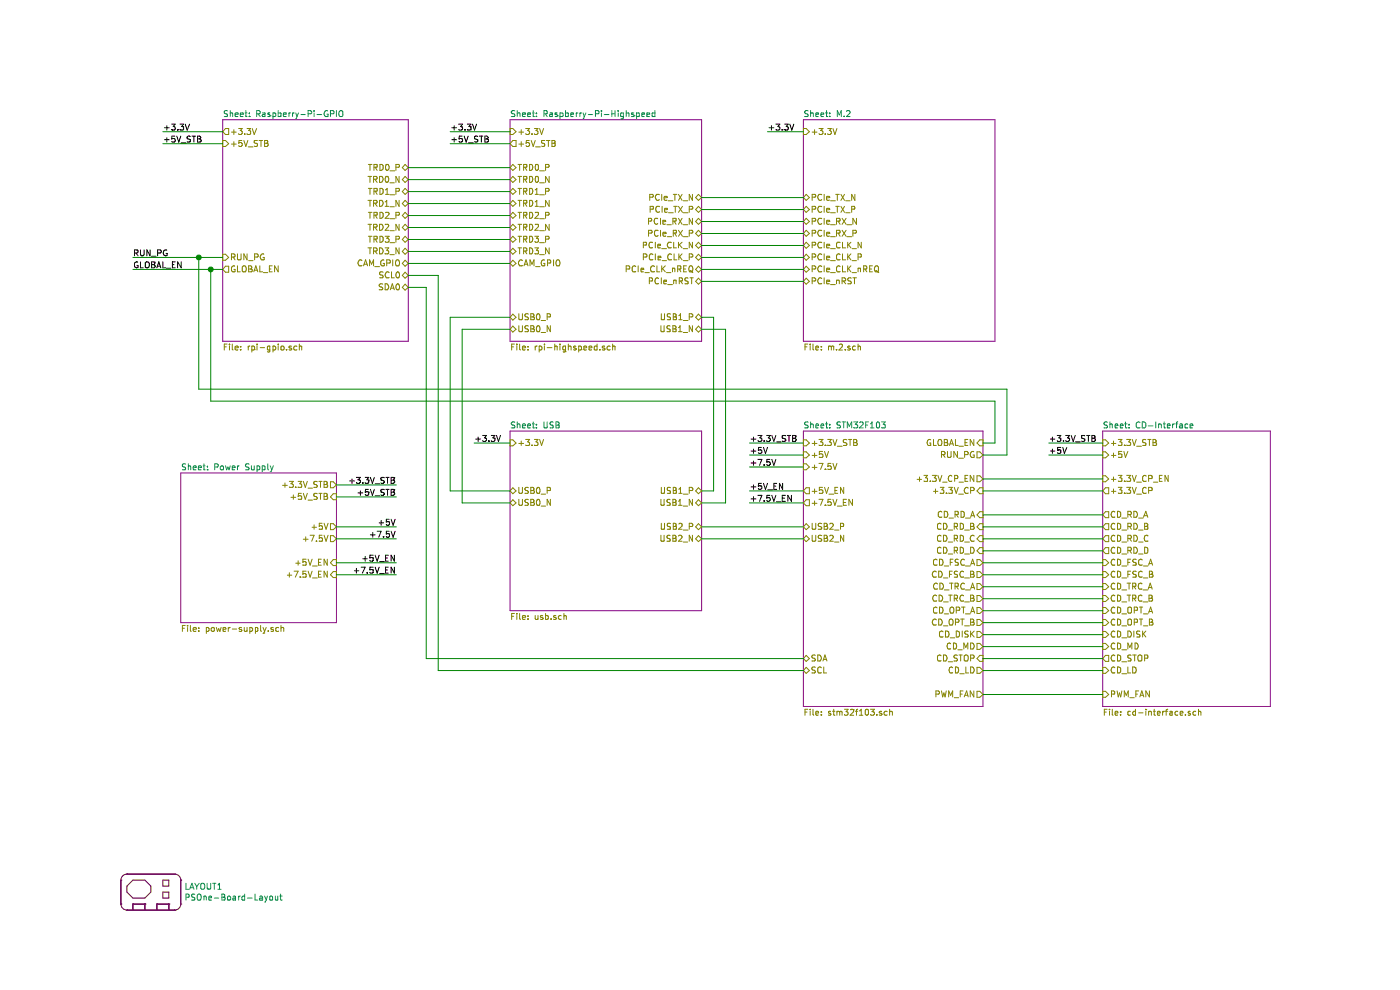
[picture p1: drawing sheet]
EESchema Schematic File Version 4
EELAYER 30 0
EELAYER END
$Descr A4 11693 8268
encoding utf-8
Sheet 1 8
Title ""
Date ""
Rev ""
Comp ""
Comment1 ""
Comment2 ""
Comment3 ""
Comment4 ""
$EndDescr
$Sheet
S 1200 3950 1300 1250
U 5FDD5348
F0 "Power Supply" 50
F1 "power-supply.sch" 50
F2 "+5V" O R 2500 4400 50 
F3 "+7.5V" O R 2500 4500 50 
F4 "+5V_STB" I R 2500 4150 50 
F5 "+5V_EN" I R 2500 4700 50 
F6 "+7.5V_EN" I R 2500 4800 50 
F7 "+3.3V_STB" O R 2500 4050 50 
$EndSheet
$Sheet
S 1550 1000 1550 1850
U 5FE0DE33
F0 "Raspberry-Pi-GPIO" 50
F1 "rpi-gpio.sch" 50
F2 "TRD1_P" B R 3100 1600 50 
F3 "TRD1_N" B R 3100 1700 50 
F4 "TRD0_P" B R 3100 1400 50 
F5 "TRD0_N" B R 3100 1500 50 
F6 "TRD3_P" B R 3100 2000 50 
F7 "TRD3_N" B R 3100 2100 50 
F8 "TRD2_P" B R 3100 1800 50 
F9 "TRD2_N" B R 3100 1900 50 
F10 "+5V_STB" I L 1550 1200 50 
F11 "RUN_PG" I L 1550 2150 50 
F12 "GLOBAL_EN" O L 1550 2250 50 
F13 "CAM_GPIO" B R 3100 2200 50 
F14 "+3.3V" O L 1550 1100 50 
F15 "SCL0" B R 3100 2300 50 
F16 "SDA0" B R 3100 2400 50 
$EndSheet
$Sheet
S 3950 1000 1600 1850
U 5FE5622F
F0 "Raspberry-Pi-Highspeed" 50
F1 "rpi-highspeed.sch" 50
F2 "TRD1_P" B L 3950 1600 50 
F3 "TRD1_N" B L 3950 1700 50 
F4 "TRD0_P" B L 3950 1400 50 
F5 "TRD0_N" B L 3950 1500 50 
F6 "TRD3_P" B L 3950 2000 50 
F7 "TRD3_N" B L 3950 2100 50 
F8 "TRD2_P" B L 3950 1800 50 
F9 "TRD2_N" B L 3950 1900 50 
F10 "PCIe_TX_N" B R 5550 1650 50 
F11 "PCIe_TX_P" B R 5550 1750 50 
F12 "PCIe_RX_N" B R 5550 1850 50 
F13 "PCIe_RX_P" B R 5550 1950 50 
F14 "PCIe_CLK_P" B R 5550 2150 50 
F15 "PCIe_CLK_N" B R 5550 2050 50 
F16 "PCIe_CLK_nREQ" B R 5550 2250 50 
F17 "PCIe_nRST" B R 5550 2350 50 
F18 "USB0_N" B L 3950 2750 50 
F19 "USB0_P" B L 3950 2650 50 
F20 "USB1_P" B R 5550 2650 50 
F21 "USB1_N" B R 5550 2750 50 
F22 "+3.3V" I L 3950 1100 50 
F23 "+5V_STB" O L 3950 1200 50 
F24 "CAM_GPIO" B L 3950 2200 50 
$EndSheet
$Comp
L PSOne-RPI:PSOne-Board-Layout LAYOUT1
U 1 1
P 950 7450
F 0 "LAYOUT1" H 1228 7496 50  0000 L CNN
F 1 "PSOne-Board-Layout" H 1228 7405 50  0000 L CNN
F 2 "PSOne-RPI:PSOne-Layout" H 950 7650 50  0001 C CNN
F 3 "" H 950 7650 50  0001 C CNN
	1    950  7450
	1    0    0    -1  
$EndComp
$Sheet
S 6400 1000 1600 1850
U 5FE8993B
F0 "M.2" 50
F1 "m.2.sch" 50
F2 "PCIe_TX_N" B L 6400 1650 50 
F3 "PCIe_TX_P" B L 6400 1750 50 
F4 "PCIe_RX_N" B L 6400 1850 50 
F5 "PCIe_RX_P" B L 6400 1950 50 
F6 "PCIe_CLK_P" B L 6400 2150 50 
F7 "PCIe_CLK_N" B L 6400 2050 50 
F8 "PCIe_CLK_nREQ" B L 6400 2250 50 
F9 "PCIe_nRST" B L 6400 2350 50 
F10 "+3.3V" I L 6400 1100 50 
$EndSheet
Wire Wire Line
	3100 1400 3950 1400
Wire Wire Line
	3950 1500 3100 1500
Wire Wire Line
	3100 1600 3950 1600
Wire Wire Line
	3950 1700 3100 1700
Wire Wire Line
	3100 1800 3950 1800
Wire Wire Line
	3950 1900 3100 1900
Wire Wire Line
	3100 2000 3950 2000
Wire Wire Line
	3950 2100 3100 2100
Wire Wire Line
	5550 1650 6400 1650
Wire Wire Line
	6400 1750 5550 1750
Wire Wire Line
	5550 1850 6400 1850
Wire Wire Line
	6400 1950 5550 1950
Wire Wire Line
	5550 2050 6400 2050
Wire Wire Line
	6400 2150 5550 2150
Wire Wire Line
	5550 2250 6400 2250
Wire Wire Line
	6400 2350 5550 2350
$Sheet
S 3950 3600 1600 1500
U 5FE220E8
F0 "USB" 50
F1 "usb.sch" 50
F2 "USB0_P" B L 3950 4100 50 
F3 "USB0_N" B L 3950 4200 50 
F4 "USB1_P" B R 5550 4100 50 
F5 "USB1_N" B R 5550 4200 50 
F6 "USB2_P" B R 5550 4400 50 
F7 "USB2_N" B R 5550 4500 50 
F8 "+3.3V" I L 3950 3700 50 
$EndSheet
Wire Wire Line
	5550 4400 6400 4400
Wire Wire Line
	5550 4500 6400 4500
Text Label 5950 3700 0    50   ~ 0
+3.3V_STB
Text Label 5950 3800 0    50   ~ 0
+5V
Text Label 5950 3900 0    50   ~ 0
+7.5V
Wire Wire Line
	5750 4200 5550 4200
Wire Wire Line
	5650 4100 5550 4100
Text Label 3650 3700 0    50   ~ 0
+3.3V
Wire Wire Line
	3650 3700 3950 3700
Wire Wire Line
	3550 4200 3950 4200
Wire Wire Line
	3950 4100 3450 4100
Wire Wire Line
	5650 2650 5550 2650
Wire Wire Line
	5550 2750 5750 2750
Wire Wire Line
	3450 2650 3950 2650
Wire Wire Line
	3950 2750 3550 2750
$Sheet
S 6400 3600 1500 2300
U 604535B7
F0 "STM32F103" 50
F1 "stm32f103.sch" 50
F2 "+7.5V" I L 6400 3900 50 
F3 "+5V" I L 6400 3800 50 
F4 "+3.3V_STB" I L 6400 3700 50 
F5 "+5V_EN" O L 6400 4100 50 
F6 "+7.5V_EN" O L 6400 4200 50 
F7 "GLOBAL_EN" I R 7900 3700 50 
F8 "RUN_PG" O R 7900 3800 50 
F9 "USB2_P" B L 6400 4400 50 
F10 "USB2_N" B L 6400 4500 50 
F11 "+3.3V_CP_EN" O R 7900 4000 50 
F12 "+3.3V_CP" I R 7900 4100 50 
F13 "CD_RD_A" I R 7900 4300 50 
F14 "CD_RD_B" I R 7900 4400 50 
F15 "CD_RD_C" I R 7900 4500 50 
F16 "CD_RD_D" I R 7900 4600 50 
F17 "CD_FSC_A" O R 7900 4700 50 
F18 "CD_FSC_B" O R 7900 4800 50 
F19 "CD_TRC_A" O R 7900 4900 50 
F20 "CD_TRC_B" O R 7900 5000 50 
F21 "CD_OPT_A" O R 7900 5100 50 
F22 "CD_OPT_B" O R 7900 5200 50 
F23 "CD_DISK" O R 7900 5300 50 
F24 "PWM_FAN" O R 7900 5800 50 
F25 "CD_MD" O R 7900 5400 50 
F26 "CD_STOP" I R 7900 5500 50 
F27 "CD_LD" O R 7900 5600 50 
F28 "SDA" B L 6400 5500 50 
F29 "SCL" B L 6400 5600 50 
$EndSheet
Text Label 6100 1100 0    50   ~ 0
+3.3V
Wire Wire Line
	6100 1100 6400 1100
Text Label 1050 1100 0    50   ~ 0
+3.3V
Text Label 1050 1200 0    50   ~ 0
+5V_STB
Wire Wire Line
	1050 1100 1550 1100
Wire Wire Line
	1050 1200 1550 1200
Wire Wire Line
	2500 4050 3000 4050
Wire Wire Line
	3000 4150 2500 4150
Wire Wire Line
	2500 4400 3000 4400
Wire Wire Line
	3000 4500 2500 4500
Wire Wire Line
	2500 4700 3000 4700
Wire Wire Line
	3000 4800 2500 4800
Text Label 3000 4050 2    50   ~ 0
+3.3V_STB
Text Label 3000 4150 2    50   ~ 0
+5V_STB
Text Label 3000 4400 2    50   ~ 0
+5V
Text Label 3450 1100 0    50   ~ 0
+3.3V
Text Label 3450 1200 0    50   ~ 0
+5V_STB
Wire Wire Line
	3450 1100 3950 1100
Wire Wire Line
	3450 1200 3950 1200
Text Label 3000 4500 2    50   ~ 0
+7.5V
Text Label 3000 4700 2    50   ~ 0
+5V_EN
Text Label 3000 4800 2    50   ~ 0
+7.5V_EN
Wire Wire Line
	5950 3700 6400 3700
Wire Wire Line
	5950 3800 6400 3800
Wire Wire Line
	5950 3900 6400 3900
Text Label 5950 4100 0    50   ~ 0
+5V_EN
Text Label 5950 4200 0    50   ~ 0
+7.5V_EN
Wire Wire Line
	5950 4100 6400 4100
Wire Wire Line
	5950 4200 6400 4200
Wire Wire Line
	7900 3700 8000 3700
Wire Wire Line
	7900 3800 8100 3800
Wire Wire Line
	1550 2250 1450 2250
Text Label 800  2250 0    50   ~ 0
GLOBAL_EN
Wire Wire Line
	1550 2150 1350 2150
Text Label 800  2150 0    50   ~ 0
RUN_PG
Wire Wire Line
	3100 2200 3950 2200
$Sheet
S 8900 3600 1400 2300
U 5FEC1DB1
F0 "CD-Interface" 50
F1 "cd-interface.sch" 50
F2 "+3.3V_STB" I L 8900 3700 50 
F3 "+3.3V_CP" O L 8900 4100 50 
F4 "+5V" I L 8900 3800 50 
F5 "+3.3V_CP_EN" I L 8900 4000 50 
F6 "CD_RD_A" O L 8900 4300 50 
F7 "CD_RD_B" O L 8900 4400 50 
F8 "CD_RD_C" O L 8900 4500 50 
F9 "CD_RD_D" O L 8900 4600 50 
F10 "CD_FSC_A" I L 8900 4700 50 
F11 "CD_FSC_B" I L 8900 4800 50 
F12 "CD_TRC_A" I L 8900 4900 50 
F13 "CD_TRC_B" I L 8900 5000 50 
F14 "CD_OPT_A" I L 8900 5100 50 
F15 "CD_OPT_B" I L 8900 5200 50 
F16 "CD_DISK" I L 8900 5300 50 
F17 "PWM_FAN" I L 8900 5800 50 
F18 "CD_MD" I L 8900 5400 50 
F19 "CD_STOP" O L 8900 5500 50 
F20 "CD_LD" I L 8900 5600 50 
$EndSheet
Wire Wire Line
	3450 2650 3450 4100
Wire Wire Line
	3550 2750 3550 4200
Wire Wire Line
	5650 2650 5650 4100
Wire Wire Line
	5750 2750 5750 4200
Wire Wire Line
	8000 3700 8000 3350
Wire Wire Line
	8000 3350 1450 3350
Wire Wire Line
	1450 3350 1450 2250
Wire Wire Line
	8100 3800 8100 3250
Wire Wire Line
	8100 3250 1350 3250
Wire Wire Line
	1350 3250 1350 2150
Text Label 8450 3700 0    50   ~ 0
+3.3V_STB
Wire Wire Line
	8450 3700 8900 3700
Wire Wire Line
	800  2150 1350 2150
Connection ~ 1350 2150
Wire Wire Line
	800  2250 1450 2250
Connection ~ 1450 2250
Text Label 8450 3800 0    50   ~ 0
+5V
Wire Wire Line
	8450 3800 8900 3800
Wire Wire Line
	7900 4000 8900 4000
Wire Wire Line
	8900 4100 7900 4100
Wire Wire Line
	7900 4300 8900 4300
Wire Wire Line
	8900 4400 7900 4400
Wire Wire Line
	7900 4500 8900 4500
Wire Wire Line
	8900 4600 7900 4600
Wire Wire Line
	7900 4700 8900 4700
Wire Wire Line
	8900 4800 7900 4800
Wire Wire Line
	7900 4900 8900 4900
Wire Wire Line
	8900 5000 7900 5000
Wire Wire Line
	7900 5100 8900 5100
Wire Wire Line
	8900 5200 7900 5200
Wire Wire Line
	7900 5300 8900 5300
Wire Wire Line
	8900 5600 7900 5600
Wire Wire Line
	7900 5500 8900 5500
Wire Wire Line
	8900 5400 7900 5400
Wire Wire Line
	7900 5800 8900 5800
Wire Wire Line
	3100 2300 3350 2300
Wire Wire Line
	3350 2300 3350 5600
Wire Wire Line
	3350 5600 6400 5600
Wire Wire Line
	3100 2400 3250 2400
Wire Wire Line
	3250 2400 3250 5500
Wire Wire Line
	3250 5500 6400 5500
$EndSCHEMATC
